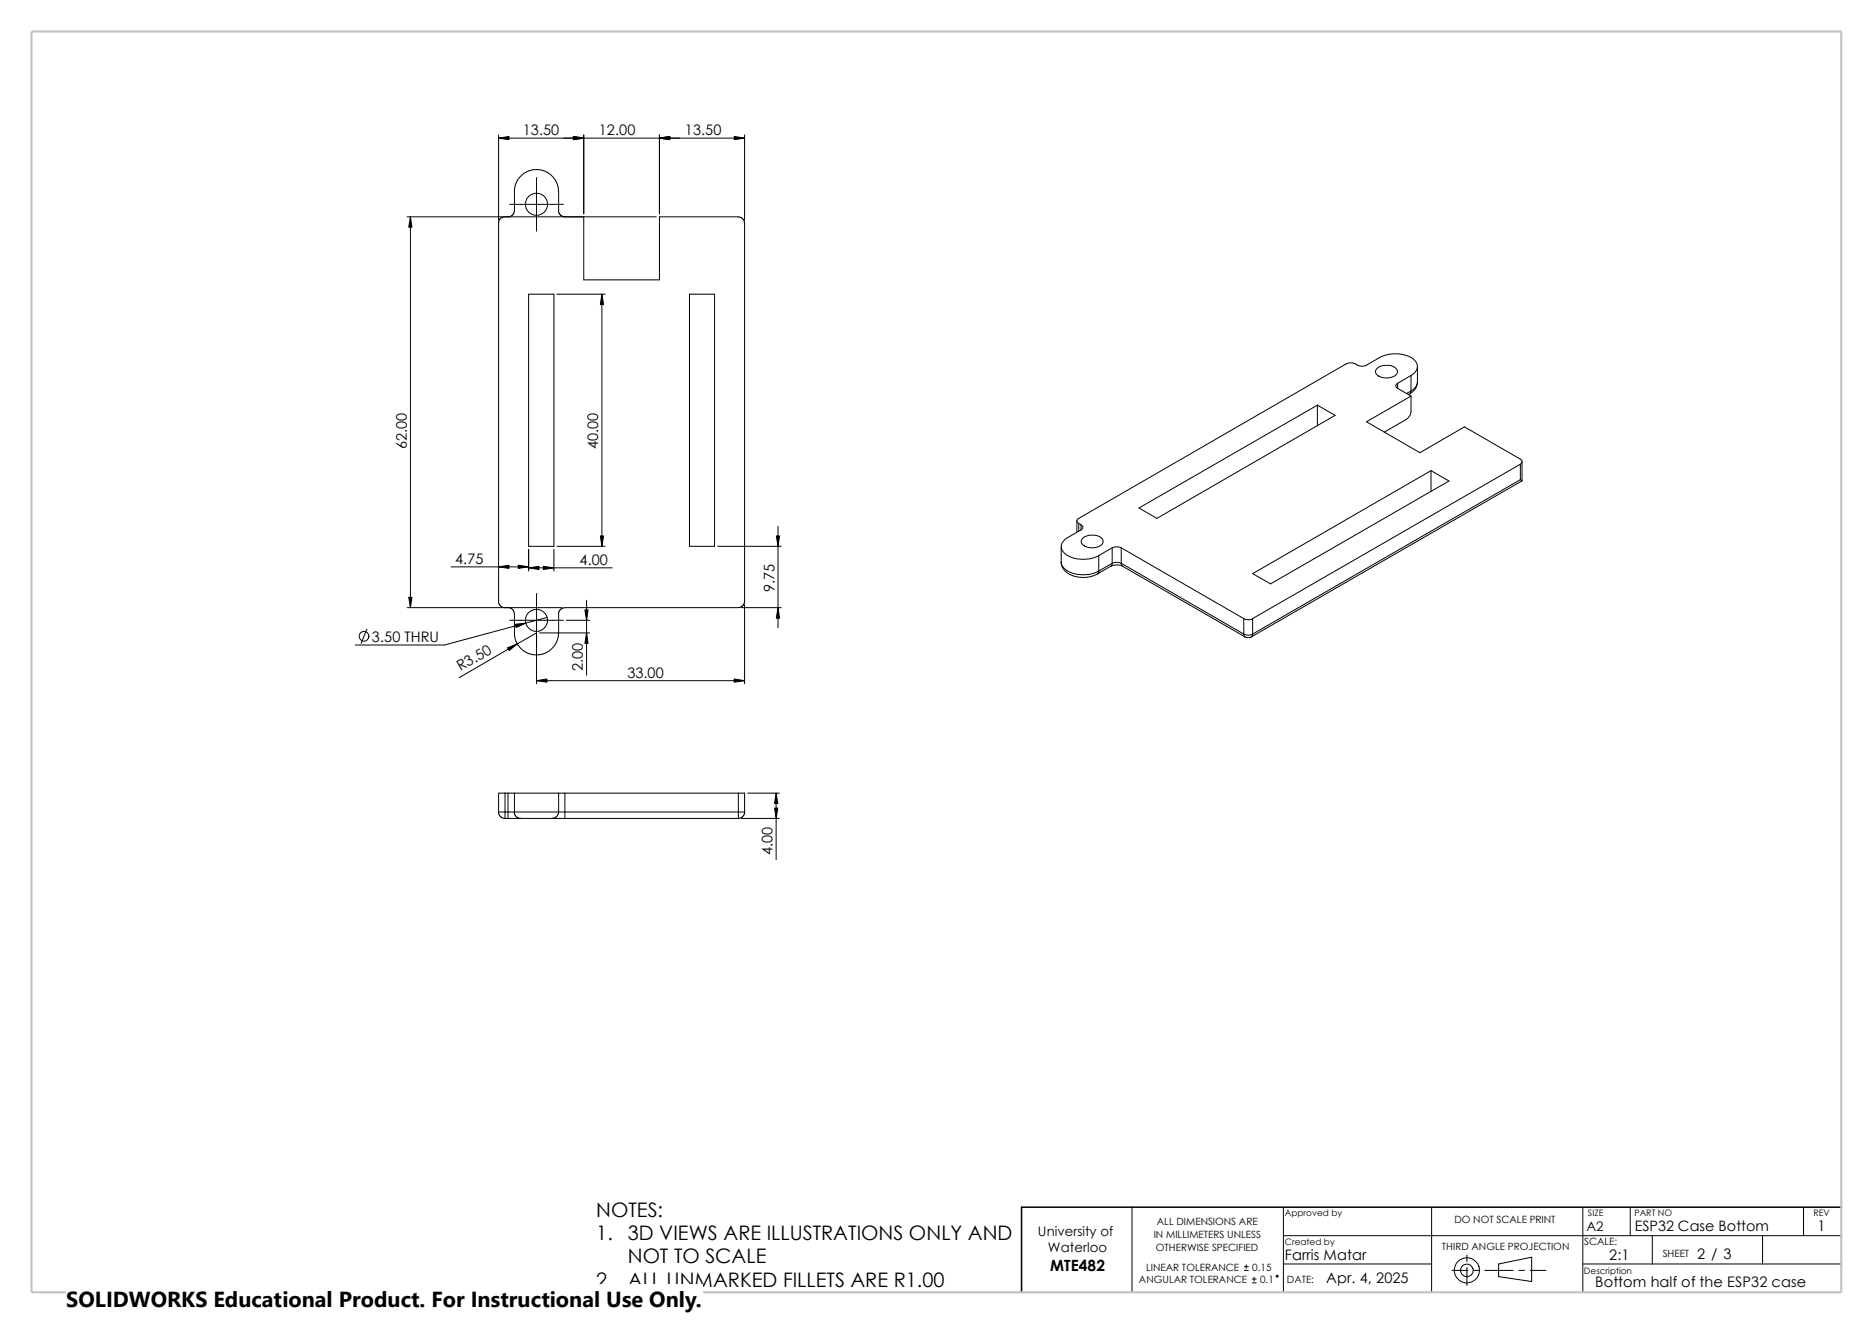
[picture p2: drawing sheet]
<svg xmlns="http://www.w3.org/2000/svg" width="420mm" height="297mm" viewBox="0 0 420 297" stroke-linecap="round" stroke-linejoin="round" font-family="sans-serif">
<g fill="none" stroke="#000" stroke-width=".22">
<path d="M111.8 30.3v19.1M111.8 31h55.2M120.3 39.8v12.1M130.9 30.3v17.7M147.9 30.3v17.7M167 30.3v19.1M91.3 48.6h55.9M92 48.6v87.7M113.2 48.6l-.5 .1-.5 .3-.4 .6v.5v85.1l.6 .9 .8 .3M114.3 45.8h12M115.3 43l.2-1.3 .4-1.1 .5-.7 1.1-1 1-.5 1.2-.3h1.2l1.2 .3 1.5 .9 .8 .9 .5 1 .4 1.8v4.2M115.4 43l-.1 4.7-.6 .7-.8 .3"/>
<path d="M125.2 47.2l.2 .7 .4 .4 .9 .3M130.9 48.6v14.2h17v-14.2h17.7l.8 .3 .5 .7v85.7l-.5 .7-.8 .3-39.3 .1-.5 .2-.5 .8-.1 5.2-.5 1.7-.5 .8-1.1 1-1.3 .6-1.5 .2-1.1-.1-1.3-.5-.7-.5-1-1.1-.5-.9-.3-1.2-.1-5.4-.6-.7-.8-.2M118.5 66h5.7v56.6h-5.7zM124.9 66h10.8M135 66v56.6M154.6 66h5.6v56.6h-5.6zM295.4 90.9v4.6M308.7 82.7a3.5 3.5 0 0 1 4.4 .1 1.22 1.22 0 0 1-1 1.8 3.2 3.2 0 0 1-3.6-.9l-.1-.5zM313.4 86a.6 .6 0 0 0-.4 .6 .6 .6 0 0 0 .4 .5M313.4 86v1.1M313.4 87.1l3 1.8M316.1 88.3l-.3 .2"/>
<path d="M316.4 87.7l-.3 .6M316.4 88.9l-10 5.7 12 7 10-5.8 12.5 7.2a.62 .62 0 0 1 .4 .6 .62 .62 0 0 1-.4 .5M316.4 88.9v3.4a2.26 2.26 0 0 1-1 1.8l-5 2.8M316.4 87.7l-1 .6M316.4 84.2l-3 1.8M316.4 84.2v3.5M316.4 84.2a2.15 2.15 0 0 0 1.4-2 2.15 2.15 0 0 0-1.4-2 8 8 0 0 0-7 0l-3 1.7a2.59 2.59 0 0 1-2.7-.4l-1.1-.1-.7 .2-60 34.7a.6 .6 0 0 0-.4 .6 .6 .6 0 0 0 .4 .5M317.8 85.7a3.1 3.1 0 0 1-1.7 2.6M317.8 85.7l-.3 1.1-1.1 .9M317.8 82.2v3.5M174.5 118.1v22.7M241.5 116.8v2.6"/>
<path d="M241.9 117.4v1.8M241.9 117.4l.5 .3M242.4 118.9l-3 1.7a2.12 2.12 0 0 0-1.4 2 2.12 2.12 0 0 0 1.4 2 7.6 7.6 0 0 0 7 0M242.4 117.7v1.2M242.4 117.7a.6 .6 0 0 1 .4 .6 .6 .6 0 0 1-.4 .6M255.4 114l40-23.1 4 2.3-40 23.1zM320.9 105.6v4.6M340.9 107.6l.4 .3M340.9 104.1l-60 34.7M340.9 104.1v3.5M340.9 107.6l-60 34.6M341.3 107.9l-60.7 35"/>
<path d="M341.3 103.6v4.3M91.3 136.3h34.6M101.1 127.2h17.4M114.3 139.1h12M118.5 123.2v4.9M118.5 127.4h18.8M120.3 133.1v20.3M122.7 138.5l-23 6.2h-20M124.2 123.2v4.9M124.9 122.6h10.8M127 139.1h5.2M131.5 134.7v16.8"/>
<path d="M161 122.6h14.2M166.2 136.3h9M167 135.6v17.8M238 122.6v3.5M238 126.1a3.7 3.7 0 0 0 3.5 3.3 7.1 7.1 0 0 0 4.6-.7M238 126.1a3.8 3.8 0 0 0 3.6 2.8 7.3 7.3 0 0 0 4.8-.8M242.7 120.8a3.5 3.5 0 0 1 4.5 .1 1.26 1.26 0 0 1-1.1 1.8 3.2 3.2 0 0 1-3.6-.9l-.1-.5zM246.4 128.1l-.3 .6M246.4 124.6v3.5M249.1 127l-3 1.7M249.1 127a3.4 3.4 0 0 1 2.6 0M249.4 122.9a2.54 2.54 0 0 1 2 0"/>
<path d="M249.4 126.4a2.54 2.54 0 0 1 2 0M249.4 126.4l-.1 .4-.2 .2M249.4 122.9l-3 1.7M249.4 122.9v3.5M249.4 126.4l-3 1.7M251.4 126.4l.1 .4 .2 .2M251.4 122.9l27.5 15.9M251.4 126.4l27.5 15.8M251.4 122.9v3.5M251.7 127l27.5 15.9M278.9 138.8a2.07 2.07 0 0 0 2 0M278.9 138.8v3.4"/>
<path d="M280.9 128.7l40-23.1 4 2.3-40 23.1zM280.9 138.8v3.4M82.3 141.1l-1.3 3.2M120.3 142l-17.3 10M120.3 152.7h46.7M121 142h11.2M278.9 142.2a2.07 2.07 0 0 0 2 0M278.9 142.2l.3 .7M279.2 142.9l.4 .1 1-.1M280.9 142.2l-.1 .5-.2 .2M113.2 177.9h-1.4v4.3M113.2 177.9v4.3"/>
<path d="M113.2 177.9h.7M113.9 177.9h1.5M113.9 177.9v4.3M115.4 177.9v4.3M115.4 177.9h9.9M125.3 177.9v4.3M125.3 177.9h1.4M126.7 177.9v4.3M126.7 177.9h38.9M165.6 177.9v4.3M165.6 177.9h1.4v4.3h-1.4M167.7 177.9h7.1"/>
<path d="M174 177.9v14.9M111.8 182.2v.4l.4 .6 1 .4M111.8 182.2h1.4M113.2 182.2h.7M113.2 183.6h.7M113.2 182.2v1.4M113.9 182.2v1.4M113.9 183.6h2.9M113.9 182.2h1.5M115.3 182.2l.4 1 1.1 .4M115.4 182.2h9.9M116.8 183.6h7"/>
<path d="M123.8 183.6h2.9M125.3 182.2l-.5 1-1 .4M125.3 182.2h1.4M126.7 182.2h38.9M126.7 183.6h38.9M126.7 182.2v1.4M165.6 182.2v1.4M166.2 183.6h8.6M167 182.2l-.4 1-1 .4M253.8 270.8v19.1M287.8 277.2h125.1M287.8 270.8v19.1"/>
<path d="M321 270.8v19.1M354.9 270.8v19.1M365.5 270.8v6.4M370.5 277.2v6.3M395.2 277.2v6.3M404.4 270.8v6.4M279 285h.9M279 284.1h.9M279.4 283.7v.9M280.8 287.8h.9M280.8 286.9h.9M281.2 286.5v.9"/>
<path d="M287.8 283.5h33.2M325.6 285h3.5M328.9 281.6v1.4M328.9 284.3v4.1M330.4 285h1.3M333 285h6.3M336 283.5l7.5-1.5v5.5l-7.5-1.1zM340.6 285h1.2M343.1 285h3.6M354.9 283.5h58"/>
<circle cx="120.3" cy="45.8" r="2.48"/>
<circle cx="120.3" cy="139.2" r="2.48"/>
<circle cx="81.6" cy="142.7" r="1.09"/>
<circle cx="286.4" cy="286.3" r=".21"/>
<circle cx="328.9" cy="285" r="1.42"/>
<circle cx="328.9" cy="285" r="2.83"/>
</g>
<path d="M412.9 270.8h-183.8v19.1" fill="none" stroke="#000" stroke-width=".34"/>
<path d="M7.1 7.1h405.8v282.8h-405.8z" fill="none" stroke="#c0c0c0" stroke-width=".47"/>
<g fill="#000" stroke="#000" stroke-width=".22">
<path d="M111.8 31l2.3-.4v.7zM128.6 30.6l2.3 .4-2.3 .3zM147.9 31l2.3-.4v.7zM164.6 30.6l2.4 .4-2.4 .3zM92 48.6l.4 2.4h-.7zM135 66l.3 2.3h-.7zM91.7 134h.7l-.4 2.3zM111.8 127.2l2.3-.4v.7zM115.6 140l2.3-.2-2.2 1zM118.5 127.4l2.4-.4v.8zM116.2 126.8l2.3 .4-2.3 .3zM121.8 127l2.4 .4-2.4 .4z"/>
<path d="M131.1 136.8h.8l-.4 2.3zM134.6 120.2h.7l-.3 2.4zM174.1 120.2h.7l-.3 2.4zM174.5 136.3l.3 2.4h-.7zM113.8 145.3l2.2-.9-1.8 1.5zM120.3 152.7l2.3-.4v.7zM131.5 142l.4 2.3h-.8zM164.6 152.3l2.4 .4-2.4 .3zM174 177.9l.4 2.4h-.7zM173.7 181.3h.7l-.4 2.3z"/>
</g>
<path d="M14.9 288.1h142.6v8.9h-142.6z" fill="#fff"/>
<text font-size="4.9" x="14.9" y="293.3">SOLIDWORKS Educational Product. For Instructional Use Only.</text>
<g font-size="4.5">
<text x="133.7" y="273.1">NOTES:</text>
<text x="133.7" y="278.3">1.</text>
<text x="140.8" y="278.3">3D VIEWS ARE ILLUSTRATIONS ONLY AND</text>
<text x="140.8" y="283.4">NOT TO SCALE</text>
<text x="133.7" y="288.6">2.</text>
<text x="140.8" y="288.6">ALL UNMARKED FILLETS ARE R1.00</text>
</g>
<text font-size="3.5" x="235.5" y="285">MTE482</text>
<g font-size="3.3">
<text x="117.2" y="30.3">13.50</text>
<text x="134.3" y="30.3">12.00</text>
<text x="153.6" y="30.3">13.50</text>
<text x="91.2" y="100.8" transform="rotate(-90 91.2 100.8)">62.00</text>
<text x="134.2" y="100.8" transform="rotate(-90 134.2 100.8)">40.00</text>
<text x="102.1" y="126.5">4.75</text>
<text x="130" y="126.7">4.00</text>
<text x="173.7" y="132.8" transform="rotate(-90 173.7 132.8)">9.75</text>
<text x="83.4" y="144">3.50 THRU</text>
<text x="103.3" y="150.6" transform="rotate(-30 103.3 150.6)">R3.50</text>
<text x="130.7" y="150.5" transform="rotate(-90 130.7 150.5)">2.00</text>
<text x="140.7" y="152">33.00</text>
<text x="173.2" y="191.9" transform="rotate(-90 173.2 191.9)">4.00</text>
<text x="407.5" y="276.1">1</text>
<text x="288.1" y="282.7">Farris Matar</text>
<text x="297.4" y="287.8">Apr. 4, 2025</text>
<text x="360.8" y="282.7">2:1</text>
<text x="380.5" y="282.3">2 / 3</text>
<text x="357.7" y="288.6">Bottom half of the ESP32 case</text>
</g>
<text font-size="3.2" x="366.6" y="276.1">ESP32 Case Bottom</text>
<g font-size="3">
<text x="232.7" y="277.2">University of</text>
<text x="235" y="280.9">Waterloo</text>
<text x="355.7" y="276.1">A2</text>
</g>
<g font-size="2.2">
<text x="259.4" y="274.7">ALL DIMENSIONS ARE</text>
<text x="326.1" y="274.4">DO NOT SCALE PRINT</text>
<text x="258.7" y="277.7">IN MILLIMETERS UNLESS</text>
<text x="259.2" y="280.7">OTHERWISE SPECIFIED</text>
<text x="323.3" y="280.4">THIRD ANGLE PROJECTION</text>
<text x="355.2" y="279.3">SCALE:</text>
<text x="372.8" y="282">SHEET</text>
<text x="255.4" y="287.9">ANGULAR TOLERANCE</text>
<text x="257" y="285">LINEAR TOLERANCE</text>
<text x="280.8" y="285">0.15</text>
<text x="282.6" y="287.9">0.1</text>
<text x="288.6" y="287.9">DATE:</text>
</g>
<g font-size="2">
<text x="288.1" y="272.8">Approved by</text>
<text x="356.1" y="272.7">SIZE</text>
<text x="366.5" y="272.7">PART NO</text>
<text x="406.6" y="272.7">REV</text>
<text x="288.1" y="279.2">Created by</text>
<text x="355.2" y="285.7">Description</text>
</g>
</svg>
